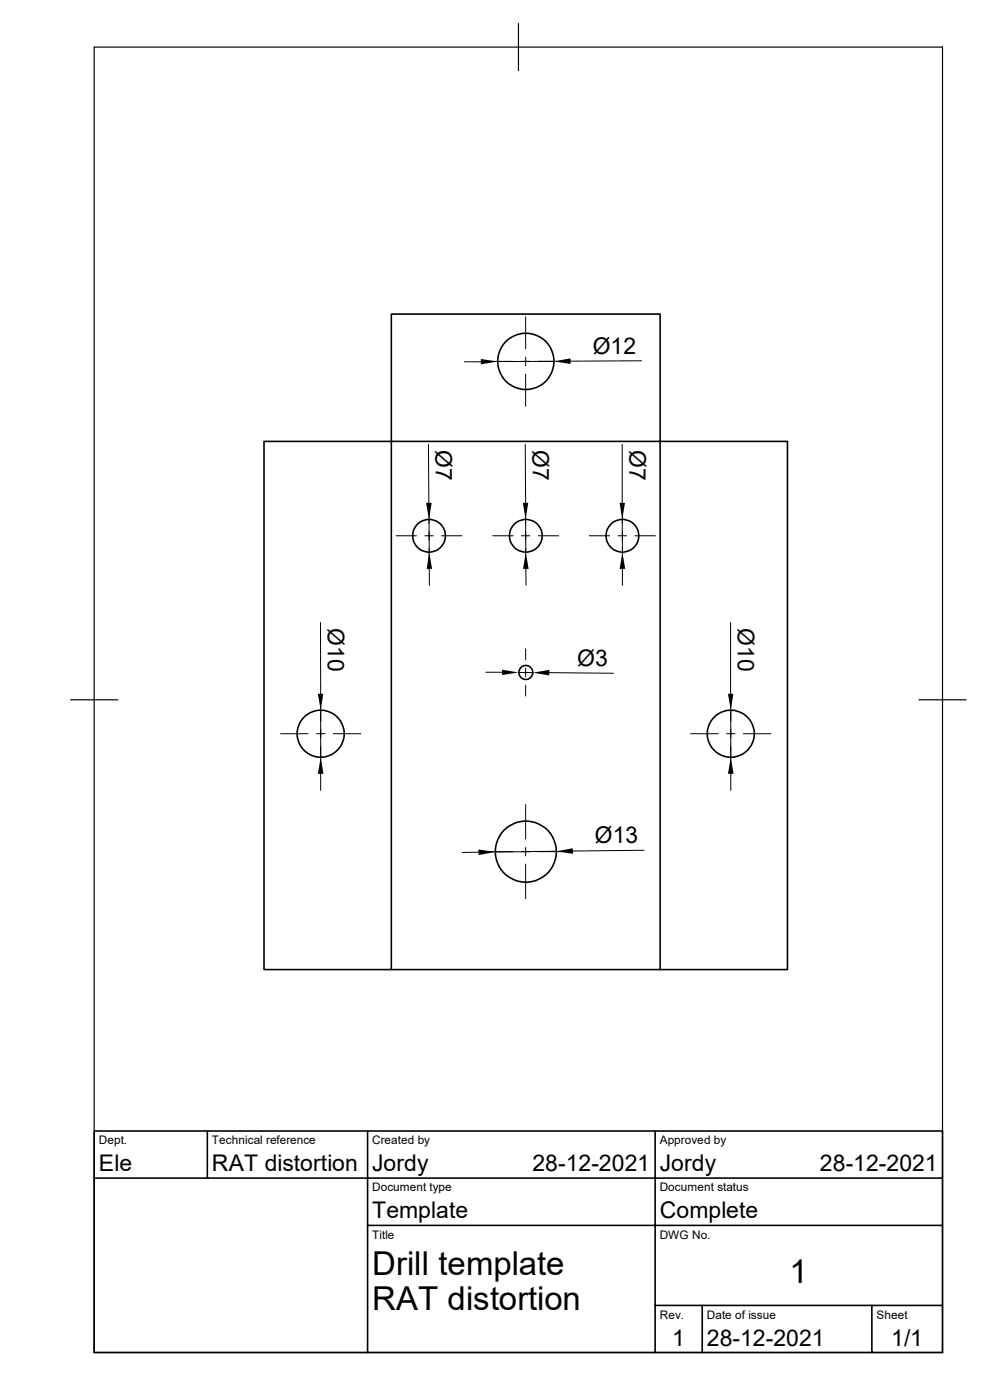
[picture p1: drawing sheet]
<svg xmlns="http://www.w3.org/2000/svg" width="210mm" height="297mm" viewBox="0 0 210 297" stroke-linecap="round" stroke-linejoin="round" font-family="sans-serif">
<g fill="none" stroke="#000" stroke-width=".34">
<path d="M83 66.6h57v27h-57zM56 93.6h27v112.1h-27zM140 93.6h27v112.1h-27zM83 205.7h57M20 239.9h179.9v47h-179.9zM44 239.9v10M78 239.9v47M139 239.9v47M20 249.9h179.9M78 260h121.9M139 276.9h60.9M149 276.9v10"/>
<path d="M185 276.9v10"/>
<circle cx="111.6" cy="76.7" r="6"/>
<circle cx="91" cy="113.7" r="3.5"/>
<circle cx="111.5" cy="113.7" r="3.5"/>
<circle cx="132" cy="113.7" r="3.5"/>
<circle cx="68" cy="155.7" r="5"/>
<circle cx="111.5" cy="142.7" r="1.49"/>
<circle cx="155" cy="155.7" r="5"/>
<circle cx="111.6" cy="180.7" r="6.5"/>
</g>
<path d="M20 10h179.9v276.9h-179.9zM110 5v10M15 148.5h10M194.9 148.5h10" fill="none" stroke="#000" stroke-width=".25"/>
<g fill="none" stroke="#000" stroke-width=".21">
<path d="M98.5 76.8h3.5M102 76.7h19M111.5 67.2v6.8M111.5 75.8v1.8M111.5 79.4v6.8M136.1 76.5l-15.1 .1M90.9 94.3l.1 12.4M111.4 94.3l.1 16.7M132 94.3v12.4M84 113.7h4.3M90.1 113.7h1.8M91 106.7v4.3"/>
<path d="M91 112.8v1.8M91 116.4v4.3M91 110.2l.1 7M93.7 113.7h4.3M104.5 113.7h4.3M110.6 113.7h1.8M111.5 116.4l.1 7.8M111.5 112.8v1.8M111.5 110.2v7M114.2 113.7h4.3M125 113.7h4.3M131.1 113.7h1.8"/>
<path d="M132 110.2v7M132 106.7v4.3M132 112.8v1.8M132 116.4v7.8M134.7 113.7h4.3M68 132.1v35.6M91.1 120.7v3.5M111.5 137.7v2.3M155 132.1v15.1M59.5 155.7h5.9M67.1 155.7h1.8M70.7 155.7h5.8"/>
<path d="M103 142.6h3.5M106.5 142.7h2.3M110 142.7h3M110.6 142.7h1.8M111.5 141.8v1.8M111.5 145.4v2.3M114.2 142.7h2.3M116.5 142.7l13.6 .1M146.5 155.7h5.9M154.1 155.7h1.8M155 147.2v20.5M157.7 155.7h5.8"/>
<path d="M111.5 170.7v7.3M111.5 179.8v1.8M101.5 180.8h-3.5M101.5 180.7h7.3M110.6 180.7h1.8M111.5 183.3v7.4M114.2 180.7h7.3M118 180.6l-13 .2M136.7 180.4l-15.2 .2"/>
</g>
<g fill="#000">
<path d="M102 76.2l3.5 .5-3.5 .6zM117.5 76.7l3.5-.7v1.2zM90.4 106.7h1.2l-.6 3.5zM110.9 106.7h1.2l-.6 3.5zM131.4 106.7h1.2l-.6 3.5zM91.1 117.2l.6 3.5h-1.2zM111.5 117.2l.6 3.5h-1.1zM132 117.2l.6 3.5h-1.2zM67.4 147.2h1.2l-.6 3.5zM106.5 142.1l3.5 .6-3.5 .5zM113 142.7l3.5-.6v1.2zM154.4 147.2h1.2l-.6 3.5z"/>
<path d="M68 160.7l.6 3.5h-1.2zM118 180.6l3.5-.6v1.1zM155 160.7l.6 3.5h-1.2zM101.5 180.2l3.5 .6-3.5 .6z"/>
</g>
<g font-size="7">
<text x="79" y="270.5">Drill template</text>
<text x="167.5" y="272.2">1</text>
<text x="79" y="278">RAT distortion</text>
</g>
<g font-size="4.9">
<text x="125.7" y="75.1">Ø12</text>
<text x="92.4" y="95.5" transform="rotate(90 92.4 95.5)">Ø7</text>
<text x="113" y="95.5" transform="rotate(90 113 95.5)">Ø7</text>
<text x="133.5" y="95.5" transform="rotate(90 133.5 95.5)">Ø7</text>
<text x="69.6" y="133.3" transform="rotate(90 69.6 133.3)">Ø10</text>
<text x="156.5" y="133.3" transform="rotate(90 156.5 133.3)">Ø10</text>
<text x="122.4" y="141.2">Ø3</text>
<text x="126.2" y="178.9" transform="rotate(-1 126.2 178.9)">Ø13</text>
<text x="21" y="248.5">Ele</text>
<text x="45" y="248.5">RAT distortion</text>
<text x="79" y="248.5">Jordy</text>
<text x="112.9" y="248.5">28-12-2021</text>
<text x="140" y="248.5">Jordy</text>
<text x="173.9" y="248.5">28-12-2021</text>
<text x="79" y="258.4">Template</text>
<text x="140" y="258.4">Complete</text>
<text x="142.6" y="285.6">1</text>
<text x="149.9" y="285.5">28-12-2021</text>
<text x="189.1" y="285.6">1/1</text>
</g>
<g font-size="2.5">
<text x="21" y="242.7">Dept.</text>
<text x="45" y="242.7">Technical reference</text>
<text x="78.9" y="242.7">Created by</text>
<text x="140" y="242.7">Approved by</text>
<text x="79" y="252.8">Document type</text>
<text x="139.9" y="252.8">Document status</text>
<text x="79" y="262.8">Title</text>
<text x="139.9" y="262.8">DWG No.</text>
<text x="140" y="279.7">Rev.</text>
<text x="149.9" y="279.7">Date of issue</text>
<text x="186" y="279.7">Sheet</text>
</g>
</svg>
